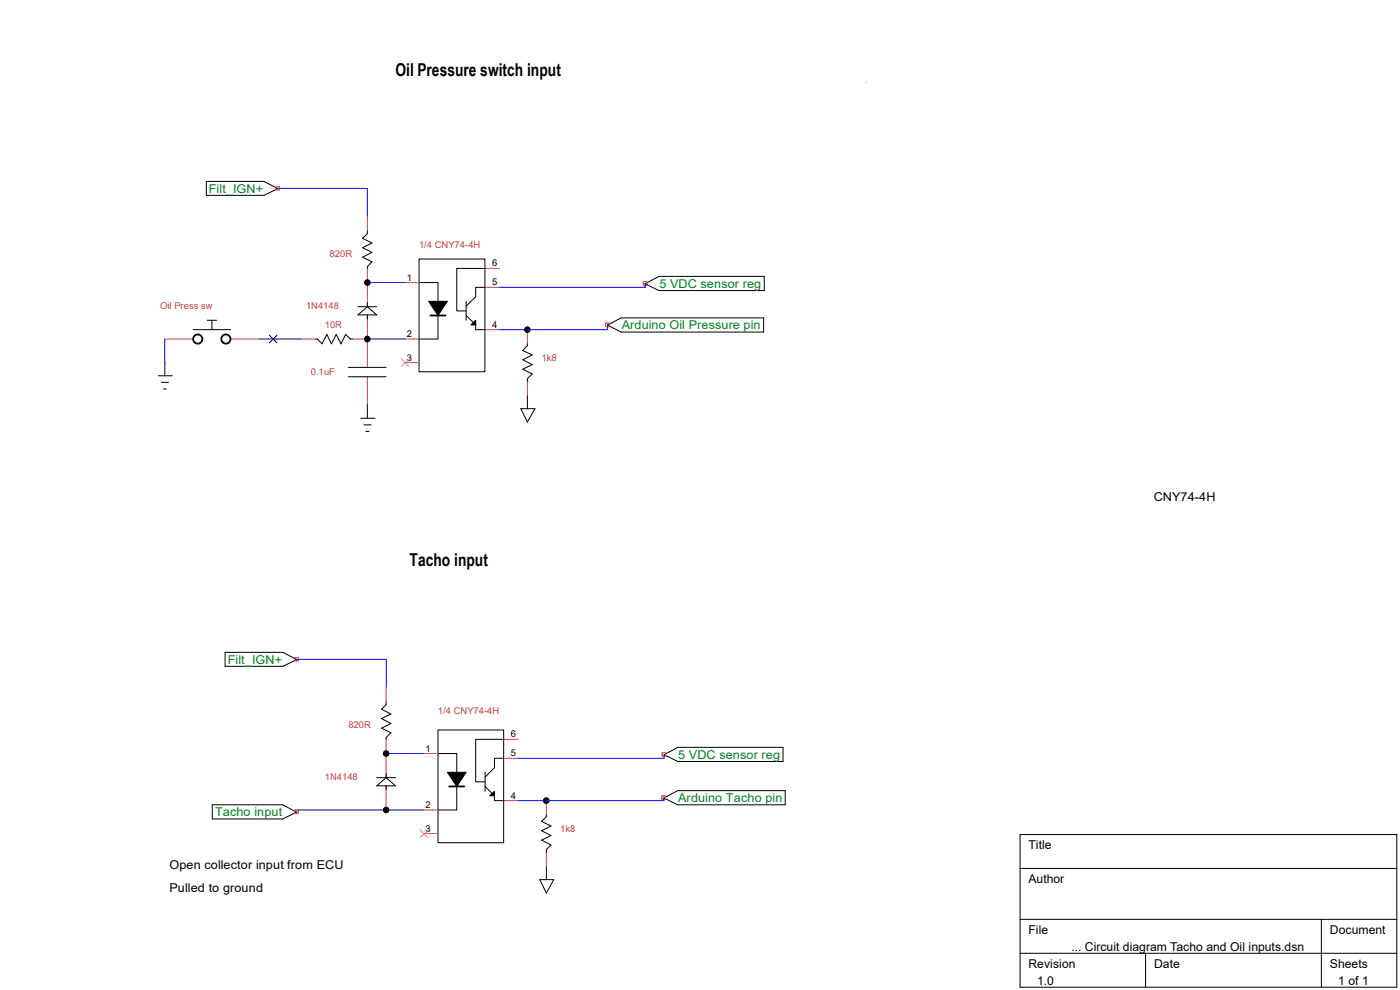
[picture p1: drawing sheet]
<svg xmlns="http://www.w3.org/2000/svg" width="297mm" height="210mm" viewBox="0 0 297 210" stroke-linecap="round" stroke-linejoin="round" font-family="sans-serif">
<g fill="none" stroke="#00f" stroke-width=".21">
<path d="M183.8 17.4h.1M58.9 40h19v6M77.9 59.9h8M35 71.9v5M54.9 71.9h9M77.9 71.9h8M128.9 68.9v1h-23M136.9 60.2v.8h-31M62.9 139.9h19v6M81.9 159.9h8M62.9 171.8h27M140.8 169.2v.6h-30.9"/>
<path d="M140.9 160.1v.8h-31"/>
</g>
<g fill="none" stroke="#000" stroke-width=".21">
<path d="M43.8 38.5h12.2l2.9 1.5-2.9 1.4h-12.2zM77.9 48.9v.7l-1 .9 2 1.1-2 .9 2 1.1-2 1 2 .9-1 1.1v.3M88.9 54.9h14v24h-14zM88.9 59.9h4v4M102.9 56.9h-6v9.1h2M33.6 79.7h3M35 76.9v2.8M41 69.9h7.9M43.9 67.9h2.1M45 67.9v2M57.1 71.1l1.7 1.6M58.8 71.1l-1.7 1.6"/>
<path d="M66.9 71.9h.5l.9 1 1-1.9 1 1.9 1-1.9 1 1.9 1-1.9 1 .9h.6M73.9 77.9h8M73.9 79.9h8M75.9 66.8l2-1.7 2 1.7zM75.9 65.1h4M77.9 64.2v.9M77.9 66.8v.8M92.9 66.9v5h-4M98.9 66.9l2 2v1h2M98.9 63.9v4M102.9 61h-2v1.9l-2 2M111.9 72.9v.4l-1 1 2 1-2 1 2 1-2 1 2 1-1 1v.6"/>
<path d="M128.9 69l2.9-1.6h30.2v3h-30.2zM136.9 60.2l2.9-1.6h22.3v3h-22.3zM34.2 81.1h1.6M34.6 82.5h.7M76.5 88.7h3M77.2 90.1h1.5M77.6 91.5h.7M77.9 85.9v2.8M110.5 86.7h3l-1.6 2.8zM111.9 83.9v2.8M47.8 138.4h12.2l2.9 1.5-2.9 1.5h-12.2zM81.9 148.8v.7l-1 1 2 1-2 .9 2 1.1-2 1 2 .9-1 1.1v.3"/>
<path d="M92.9 154.9h13.9v23.9h-13.9zM92.9 159.9h4v3.9M106.9 156.8h-6v9.1h2M45 170.7h15l2.9 1.6-2.9 1.4h-15zM79.9 166.7l2-1.7 2 1.7zM79.9 165h4M81.9 164.1v.9M81.9 166.7v.9M96.9 166.8v5h-4M102.9 166.8l2 2v1h2M102.9 163.8v4.1M106.9 160.9h-2v2l-2 1.9"/>
<path d="M115.9 172.8v.4l-1 1 2 1-2 1 2 1-2 1 2 1-1 1v.6M140.8 169.3l3-1.6h22.8v3h-22.8zM140.9 160.1l2.9-1.6h22.3v3h-22.3zM216.4 177h79.9v32.4h-79.9zM114.5 186.6h3l-1.6 2.8zM115.9 183.8v2.8M216.4 184.2h79.9M216.4 195h79.9M280.3 195v14.4M216.4 202.2h79.9M243 202.2v7.2"/>
</g>
<path d="M58.5 39.6h.8v.7h-.8zM136.5 59.7h.7v.8h-.7zM128.5 68.5h.7v.8h-.7zM62.5 139.5h.8v.7h-.8zM140.5 159.6h.7v.8h-.7zM62.5 171.8h.7v.8h-.7zM140.4 168.8h.8v.8h-.8z" fill="none" stroke="#f00" stroke-width=".21"/>
<g fill="none" stroke="#c04040" stroke-width=".21">
<path d="M77.9 46v2.9M77.9 56.9v8.2M85.9 59.9h3M102.9 56.9h3M35 71.9h6M48.9 71.9h6M63.9 71.9h3M74.9 71.9h3M77.9 66.8v11.1M77.9 79.9v6M85.9 71.9h3M85.9 76.9h3"/>
<path d="M102.9 69.9h3M102.9 61h3M111.9 69.9v3M111.9 80.9v3M81.9 145.9v2.9M81.9 156.8v8.2M89.9 159.9h3M106.9 156.8h3M81.9 166.7v5.1M89.9 171.8h3M89.9 176.8h3M106.9 169.8h3"/>
<path d="M106.9 160.9h3M115.9 169.8v3M115.9 180.8v3"/>
</g>
<path d="M85.1 76.1l1.6 1.6M86.9 76.1l-1.8 1.6M89.1 176l1.6 1.6M90.9 176l-1.8 1.6" fill="none" stroke="#ff7f7f" stroke-width=".21"/>
<g fill="none" stroke="#000" stroke-width=".38">
<path d="M91.3 66.9h3.2M95.3 166.8h3.2"/>
<circle cx="42" cy="71.9" r=".97"/>
<circle cx="47.9" cy="71.9" r=".97"/>
</g>
<g fill="#000" stroke="#000" stroke-width=".21">
<path d="M90.9 63.9h4l-2 3zM99.9 68.9l1-1v1zM94.9 163.8h4l-2 3zM103.9 168.8l1-.9v.9z"/>
<circle cx="77.9" cy="59.9" r=".59"/>
<circle cx="77.9" cy="71.9" r=".59"/>
<circle cx="111.9" cy="69.9" r=".59"/>
<circle cx="81.9" cy="159.9" r=".59"/>
<circle cx="81.9" cy="171.8" r=".59"/>
<circle cx="115.9" cy="169.8" r=".61"/>
</g>
<g font-size="3.8">
<text x="83.9" y="16.1">Oil Pressure switch input</text>
<text x="86.9" y="120.1">Tacho input</text>
</g>
<g font-size="2.6" fill="#008020">
<text x="44.3" y="40.9">Filt_IGN+</text>
<text x="139.9" y="61.1">5 VDC sensor reg</text>
<text x="131.9" y="69.9">Arduino Oil Pressure pin</text>
<text x="48.3" y="140.8">Filt_IGN+</text>
<text x="143.9" y="161">5 VDC sensor reg</text>
<text x="45.6" y="173.2">Tacho input</text>
<text x="143.9" y="170.2">Arduino Tacho pin</text>
</g>
<g font-size="2.6">
<text x="244.8" y="106.3">CNY74-4H</text>
<text x="36" y="184.3">Open collector input from ECU</text>
<text x="218.2" y="180.1">Title</text>
<text x="36" y="189.3">Pulled to ground</text>
<text x="218.2" y="187.3">Author</text>
<text x="218.2" y="198.1">File</text>
<text x="227.3" y="201.7">... Circuit diagram Tacho and Oil inputs.dsn</text>
<text x="282.2" y="198.1">Document</text>
<text x="218.2" y="205.3">Revision</text>
<text x="220" y="208.9">1.0</text>
<text x="244.9" y="205.3">Date</text>
<text x="282.2" y="205.3">Sheets</text>
<text x="283.9" y="208.9">1 of 1</text>
</g>
<g font-size="2" fill="#c04040">
<text x="88.9" y="52.5">1/4 CNY74-4H</text>
<text x="69.9" y="54.5">820R</text>
<text x="34" y="65.5">Oil Press sw</text>
<text x="64.9" y="65.5">1N4148</text>
<text x="68.9" y="69.5">10R</text>
<text x="114.9" y="76.5">1k8</text>
<text x="66" y="79.5">0.1uF</text>
<text x="73.9" y="154.4">820R</text>
<text x="92.9" y="151.4">1/4 CNY74-4H</text>
<text x="68.9" y="165.4">1N4148</text>
<text x="118.9" y="176.4">1k8</text>
</g>
<g font-size="2">
<text x="86.3" y="59.5">1</text>
<text x="104.4" y="56.5">6</text>
<text x="104.4" y="60.5">5</text>
<text x="86.3" y="71.5">2</text>
<text x="104.4" y="69.5">4</text>
<text x="86.3" y="76.5">3</text>
<text x="90.3" y="159.4">1</text>
<text x="108.4" y="160.4">5</text>
<text x="108.4" y="156.4">6</text>
<text x="90.3" y="171.4">2</text>
<text x="108.4" y="169.4">4</text>
<text x="90.3" y="176.4">3</text>
</g>
</svg>
